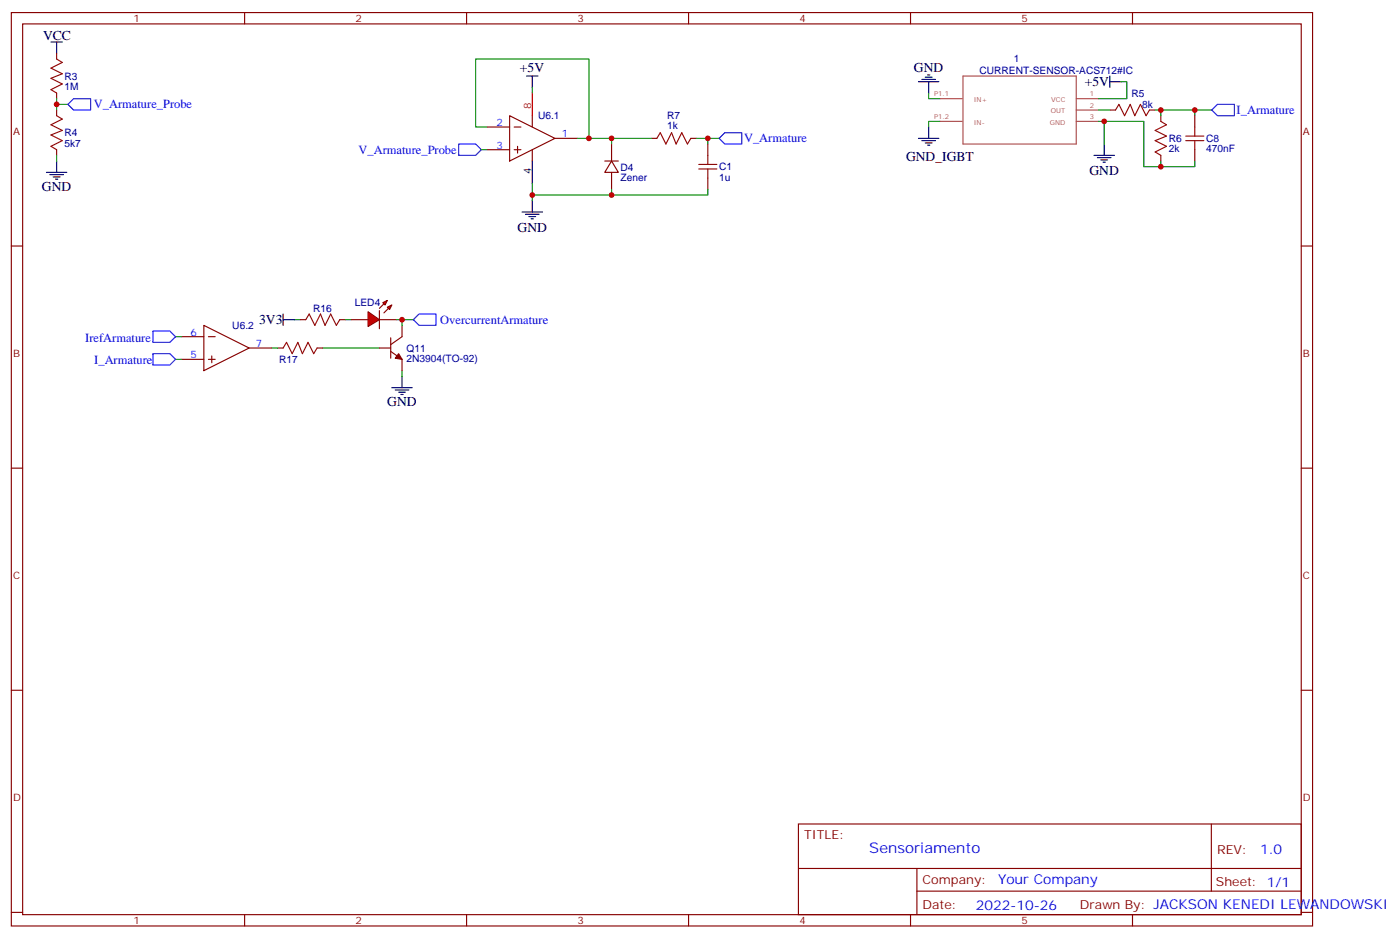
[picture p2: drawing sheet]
<svg xmlns="http://www.w3.org/2000/svg" width="436mm" height="292mm" viewBox="0 0 436 292" stroke-linecap="round" stroke-linejoin="round" font-family="sans-serif">
<g fill="none" stroke="#870000" stroke-width=".35">
<path d="M3.5 3.9h405.4v284.4h-405.4zM7.1 7.4h398.2v277.3h-398.2zM17.6 16.6v1.8M76.2 3.9v3.5M145.3 3.9v3.5M214.5 3.9v3.5M283.6 3.9v3.5M352.8 3.9v3.5M17.6 29v1.7M17.6 34.3v1.7M151.7 39.5h7M158.7 36l14.2 7.1-14.2 7z"/>
<path d="M160.2 39.5h2.1M165.8 36v3.5M345.7 34.3h1.8M358.1 34.3h1.7M361.6 36v1.8M17.6 46.6v1.8M151.7 46.6h7M160.2 46.6h2.1M161.2 45.5v2.2M165.8 46.6v3.5M172.9 43.1h7M220.5 44.8v3.6"/>
<path d="M220.5 55.4v3.5M361.6 48.4v1.7M3.5 76.6h3.6M405.3 76.6h3.6M56.4 104.8h7.1M56.4 111.9h7.1M63.5 101.3l14.1 7-14.1 7.1zM64.9 104.8h2.1M64.9 111.9h2.1M66 110.8v2.1M77.6 108.3h7.1M3.5 145.7h3.6"/>
<path d="M405.3 145.7h3.6M3.5 214.9h3.6M405.3 214.9h3.6M248.7 256.5h156.6v28.2h-156.6zM377.3 256.5v20.9M248.7 270.4h156.5M285.6 277.4h119.6M285.6 270.4v14.1M3.5 284h3.6M76.2 284.7v3.6M145.3 284.7v3.6M214.5 284.7v3.6"/>
<path d="M283.6 284.7v3.6M352.8 284.7v3.6M405.3 284h3.6"/>
</g>
<g fill="none" stroke="#008700" stroke-width=".35">
<path d="M17.6 30.7v3.6M17.6 32.5h3.6M165.8 27.2v1.8M289.3 29v1.7h3.5M292.8 37.8h-3.5v1.7M342.2 37.8h1.8v7M342.2 34.3h3.5M344 37.8h12.3v14.1h5.3v-1.8M349.2 25.4h1.8v5.3h-8.8M359.8 34.3h1.8v1.7M361.6 34.3h10.6v1.7M372.2 34.3h5.3"/>
<path d="M17.6 48.4v1.7M149.9 46.6h1.8M165.8 57.2v5.3M372.2 50.1v1.8h-10.6"/>
</g>
<g fill="none" stroke="#000" stroke-width=".35">
<path d="M15.9 13.1h3.5M17.6 13.1v3.5M164 23.7h3.6M165.8 23.7v3.5M286.1 25.4h6.4M287.2 24.7h4.2M288.2 24h2.1M288.9 23.3h.7M289.3 25.4v3.6M289.3 39.5v3.6M345.7 25.4h3.5M345.7 23.7v3.5"/>
<path d="M14.5 53.7h6.3M15.5 54.4h4.3M16.6 55.1h2.1M17.3 55.8h.7M17.6 50.1v3.6M165.8 50.1v7.1M286.1 43.1h6.4M287.2 43.8h4.2M288.2 44.5h2.1M288.9 45.2h.7M340.8 48.4h6.3M341.8 49.1h4.3"/>
<path d="M342.9 49.8h2.1M343.6 50.5h.7M344 44.8v3.6M162.6 66h6.4M163.7 66.7h4.2M164.7 67.4h2.2M165.5 68.1h.7M165.8 62.5v3.5"/>
</g>
<path d="M292.8 30.7h6.9M292.8 37.8h6.9M300 23.7h35.3v21.1h-35.3zM335.3 30.7h6.9M335.3 34.3h6.9M335.3 37.8h6.9" fill="none" stroke="#a64a4a" stroke-width=".35"/>
<path d="M17.6 18.4l1.8 1-3.5 1.8 3.5 1.8-3.5 1.4 3.5 1.7-3.5 1.8 1.7 1.1M17.6 36l1.8 1.1-3.5 1.7 3.5 1.8-3.5 1.4 3.5 1.8-3.5 1.7 1.7 1.1M347.5 34.3l1-1.8 1.8 3.5 1.8-3.5 1.4 3.5 1.7-3.5 1.8 3.5 1.1-1.7M361.6 37.8l1.8 1-3.6 1.8 3.6 1.8-3.6 1.4 3.6 1.7-3.6 1.8 1.8 1.1M217.7 52.6h5.6M217.7 51.2h5.6M220.5 48.4v2.8M220.5 52.6v2.8" fill="none" stroke="#a10000" stroke-width=".35"/>
<path d="M21.2 32.5l1.7-1.8h5.3v3.6h-5.3zM377.5 34.3l1.7-1.8h5.3v3.5h-5.3zM142.9 44.8h5.3l1.7 1.8-1.7 1.8h-5.3z" fill="none" stroke="#00f" stroke-width=".35"/>
<path d="M165.8 29v7" fill="none" stroke="#f00" stroke-width=".35"/>
<g fill="#f00" stroke="#870000" stroke-width=".35">
<path d="M114.7 97l3.5 2.5-3.5 2.1z"/>
<path d="M118.2 96.7v5.6z"/>
</g>
<g fill="#870000" stroke="#870000" stroke-width=".35">
<path d="M118.2 96l1.4-1.4z"/>
<path d="M121 96l-1.4 1.4z"/>
</g>
<g fill="#f00" stroke="#870000" stroke-width=".35">
<path d="M119.2 94.2l1.4-.7-.7 1.4z"/>
<path d="M120.6 95.6l1.5-.7-.7 1.4z"/>
</g>
<g fill="none" stroke="#870000" stroke-width=".35">
<path d="M372.2 36v3.5M188.4 50.1h4.2M190.5 50.1l2.1 3.6h-4.2zM190.5 44.8v5.3M190.5 53.7v5.2M202.8 43.1h1.8M215.2 43.1h1.8M372.2 46.6v3.5M93.5 99.5h1.7M105.8 99.5h1.8M109.4 99.5h5.3M118.2 99.5h5.3"/>
<path d="M86.4 108.3h1.8M98.8 108.3h1.7M118.2 108.3h3.5M121.7 109.4l3.5 2.5v3.5M121.7 105.2v6.3M125.2 101.3v3.5l-3.5 2.5"/>
</g>
<g fill="none" stroke="#008700" stroke-width=".35">
<path d="M151.7 39.5h-3.5v-21.1h35.2v24.7h-3.5M183.4 43.1h19.4M190.5 43.1v1.7M190.5 58.9v1.8M217 43.1h3.5v1.7M220.5 58.9v1.8h-54.7M220.5 43.1h3.5M91.7 99.5h1.8M107.6 99.5h1.8M123.5 99.5h1.7v1.8M125.2 99.5h3.6M54.7 104.8h1.7"/>
<path d="M54.7 111.9h1.7M84.7 108.3h1.7M100.5 108.3h17.7M125.2 115.4v1.8"/>
</g>
<path d="M88.2 99.5h3.5M88.2 97.8v3.5M125.2 117.2v3.5M122.1 120.7h6.3M123.1 121.4h4.3M124.2 122.1h2.1M124.9 122.8h.7" fill="none" stroke="#000" stroke-width=".35"/>
<path d="M372.2 39.5v2.9M204.6 43.1l1.1-1.8 1.7 3.5 1.8-3.5 1.4 3.5 1.8-3.5 1.7 3.5 1.1-1.7M369.4 43.8h5.6M369.4 42.4h5.6M372.2 43.8v2.8M95.2 99.5l1.1-1.7 1.8 3.5 1.7-3.5 1.4 3.5 1.8-3.5 1.8 3.5 1-1.8M88.2 108.3l1.1-1.7 1.7 3.5 1.8-3.5 1.4 3.5 1.8-3.5 1.7 3.5 1.1-1.8" fill="none" stroke="#a10000" stroke-width=".35"/>
<path d="M124.2 110.1l1 1.8-2.1-.4z" fill="#870000" stroke="#870000" stroke-width=".35"/>
<path d="M225.8 41.3h5.3v3.5h-5.3l-1.8-1.7zM128.8 99.5l1.7-1.7h5.3v3.5h-5.3zM47.6 103h5.3l1.8 1.8-1.8 1.8h-5.3zM47.6 110.1h5.3l1.8 1.8-1.8 1.7h-5.3z" fill="none" stroke="#00f" stroke-width=".35"/>
<g fill="#c00">
<circle cx="17.6" cy="32.5" r=".88"/>
<circle cx="344" cy="37.8" r=".88"/>
<circle cx="361.6" cy="34.3" r=".88"/>
<circle cx="361.6" cy="51.9" r=".88"/>
<circle cx="372.2" cy="34.3" r=".88"/>
<circle cx="125.2" cy="99.5" r=".88"/>
<circle cx="183.4" cy="43.1" r=".88"/>
<circle cx="165.8" cy="60.7" r=".88"/>
<circle cx="190.5" cy="43.1" r=".88"/>
<circle cx="190.5" cy="60.7" r=".88"/>
<circle cx="220.5" cy="43.1" r=".88"/>
</g>
<text font-size="4.6" fill="#00f" x="270.8" y="265.5">Sensoriamento</text>
<g font-size="4.2">
<text x="13.4" y="12.4">VCC</text>
<text x="162" y="22.5">+5V</text>
<text x="284.7" y="22.6">GND</text>
<text x="337.9" y="26.9">+5V</text>
<text x="282.2" y="50.1">GND_IGBT</text>
<text x="13.1" y="59.3">GND</text>
<text x="339.4" y="54.4">GND</text>
<text x="161.3" y="72.1">GND</text>
<text x="80.7" y="100.9">3V3</text>
<text x="120.6" y="126.3">GND</text>
</g>
<g font-size="4.2" fill="#00f">
<text x="392.5" y="265.8">1.0</text>
<text x="310.9" y="275.3">Your Company</text>
<text x="304" y="283.1">2022-10-26</text>
</g>
<g font-size="3.9" fill="#00f">
<text x="29.3" y="33.8">V_Armature_Probe</text>
<text x="385.2" y="35.5">I_Armature</text>
<text x="111.7" y="47.9">V_Armature_Probe</text>
<text x="231.8" y="44.3">V_Armature</text>
<text x="137.1" y="100.8">OvercurrentArmature</text>
<text x="26.5" y="106.4">IrefArmature</text>
<text x="29.4" y="113.4">I_Armature</text>
</g>
<g font-size="3.9" fill="#800">
<text x="250.5" y="261.1">TITLE:</text>
<text x="379.1" y="265.8">REV:</text>
<text x="287.4" y="275.3">Company:</text>
<text x="378.7" y="275.9">Sheet: 1/1</text>
<text x="287.4" y="283">Date:</text>
<text x="336.4" y="283.1">Drawn By: JACKSON KENEDI LEWANDOWSKI</text>
</g>
<g font-size="3.2" fill="#800">
<text x="41.6" y="6.9">1</text>
<text x="110.8" y="6.9">2</text>
<text x="179.9" y="6.9">3</text>
<text x="249.1" y="6.9">4</text>
<text x="318.2" y="6.9">5</text>
<text x="4.1" y="42">A</text>
<text x="405.9" y="42">A</text>
<text x="4.1" y="111.2">B</text>
<text x="405.9" y="111.2">B</text>
<text x="4.1" y="180.3">C</text>
<text x="405.9" y="180.3">C</text>
<text x="4.1" y="249.4">D</text>
<text x="405.9" y="249.4">D</text>
<text x="41.6" y="287.7">1</text>
<text x="110.8" y="287.7">2</text>
<text x="179.9" y="287.7">3</text>
<text x="249.1" y="287.7">4</text>
<text x="318.2" y="287.7">5</text>
</g>
<g font-size="3.2" fill="#000080">
<text x="305.1" y="23.1">CURRENT-SENSOR-ACS712#IC</text>
<text x="315.8" y="19.3">1</text>
<text x="20.1" y="28">1M</text>
<text x="20.1" y="24.8">R3</text>
<text x="352.4" y="30.1">R5</text>
<text x="355.8" y="33.6">8k</text>
<text x="167.6" y="37.1">U6.1</text>
<text x="207.8" y="40.3">1k</text>
<text x="207.8" y="37.1">R7</text>
<text x="20.1" y="45.7">5k7</text>
<text x="20.1" y="42.4">R4</text>
<text x="364.1" y="47.4">2k</text>
<text x="364.1" y="44.2">R6</text>
<text x="375.7" y="47.4">470nF</text>
<text x="375.7" y="44.2">C8</text>
<text x="193.3" y="53.2">D4</text>
<text x="224" y="53">C1</text>
<text x="193.3" y="56.2">Zener</text>
<text x="224" y="56.2">1u</text>
<text x="110.5" y="95.4">LED4</text>
<text x="97.5" y="97.1">R16</text>
<text x="72.4" y="102.4">U6.2</text>
<text x="86.9" y="113">R17</text>
<text x="126.6" y="112.6">2N3904(TO-92)</text>
<text x="126.6" y="109.6">Q11</text>
</g>
<text font-size="3.2" fill="#f00" x="165.5" y="33.9" transform="rotate(-90 165.5 33.9)">8</text>
<g font-size="3.2" fill="#00f">
<text x="154.6" y="39.2">2</text>
<text x="154.6" y="46.2">3</text>
<text x="175" y="42.7">1</text>
<text x="59.4" y="104.5">6</text>
<text x="79.7" y="108">7</text>
<text x="59.4" y="111.5">5</text>
</g>
<text font-size="3.2" x="165.5" y="54.3" transform="rotate(-90 165.5 54.3)">4</text>
<g font-size="2.1" fill="#a54b4b">
<text x="291" y="30">P1.1</text>
<text x="303.3" y="31.8">IN+</text>
<text x="327.4" y="35.3">OUT</text>
<text x="327.5" y="31.8">VCC</text>
<text x="339.5" y="30">1</text>
<text x="339.5" y="33.6">2</text>
<text x="291" y="37.1">P1.2</text>
<text x="303.3" y="38.8">IN-</text>
<text x="327" y="38.8">GND</text>
<text x="339.5" y="37.1">3</text>
</g>
</svg>
